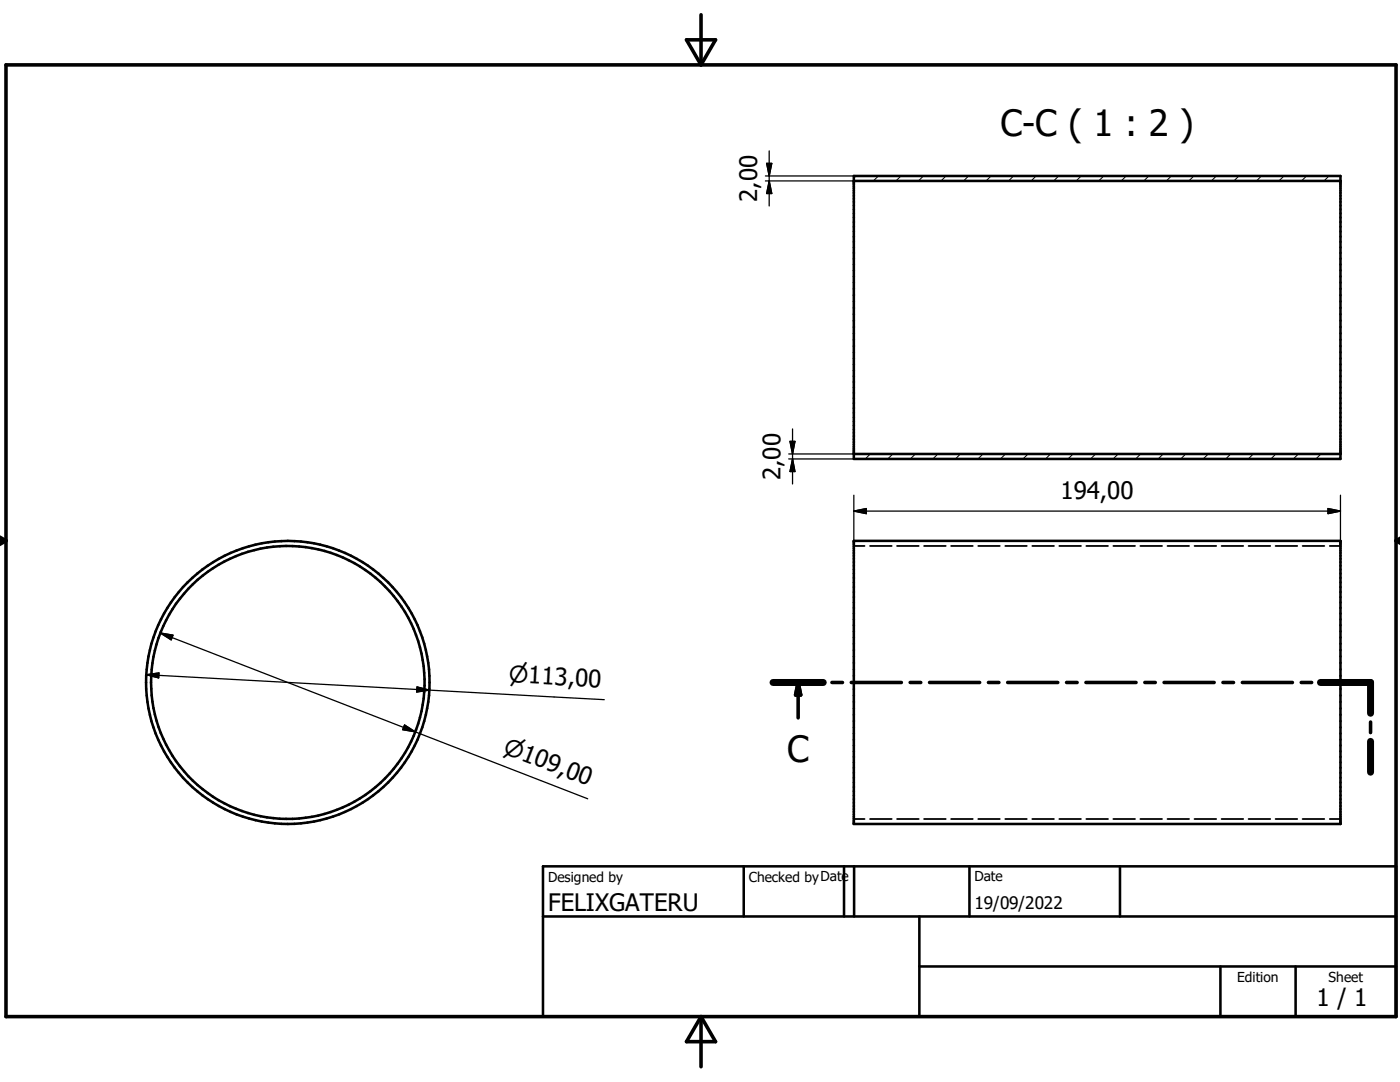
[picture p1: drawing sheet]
<svg xmlns="http://www.w3.org/2000/svg" width="279mm" height="216mm" viewBox="0 0 279 216" stroke-linecap="round" stroke-linejoin="round" font-family="sans-serif">
<g fill="none" stroke="#000" stroke-width=".2">
<path d="M170.8 35.1l-.4 .4M175.3 35.1l-1 1M179.8 35.1l-1 1M184.3 35.1l-1 1M188.8 35.1l-1 1M193.3 35.1l-1 1M197.8 35.1l-1 1M202.3 35.1l-1 1M206.8 35.1l-1 1M211.3 35.1l-1 1M215.8 35.1l-1 1M220.3 35.1l-1 1"/>
<path d="M224.8 35.1l-1 1M229.3 35.1l-1 1M233.8 35.1l-1 1M238.3 35.1l-1 1M242.7 35.1l-.9 1M247.2 35.1l-.9 1M251.8 35.1l-1 1M256.3 35.1l-1.1 1M260.8 35.1l-1.1 1M265.2 35.1l-1 1M173.7 90.6l-1 1M178.2 90.6l-1 1"/>
<path d="M182.7 90.6l-1 1M187.2 90.6l-1 1M191.7 90.6l-1 1M196.2 90.6l-1 1M200.7 90.6l-1 1M205.2 90.6l-1 1M209.7 90.6l-1 1M214.2 90.6l-1 1M218.7 90.6l-1.1 1M223.2 90.6l-1.1 1M227.6 90.6l-1 1M232.1 90.6l-1 1"/>
<path d="M236.6 90.6l-1 1M241.1 90.6l-1 1M245.6 90.6l-1 1M250.1 90.6l-1 1M254.6 90.6l-1 1M259.1 90.6l-1 1M263.6 90.6l-1 1M267.5 91.2l-.4 .4"/>
</g>
<g fill="none" stroke="#000" stroke-width=".51">
<path d="M170.4 35.1h97.1v56.5h-97.1zM170.4 36.1h97.1M170.4 90.6h97.1M170.4 107.9h97.1v56.5h-97.1zM108.4 172.9h170.2v30h-170.2zM148.4 172.9v10M168.4 172.9v10M170.5 172.9v10M193.5 172.9v10M223.5 172.9v10M108.4 182.9h170.2M183.5 192.8h95.1"/>
<path d="M183.5 182.9v20M243.6 192.8v10.1M258.6 192.8v10.1"/>
<circle cx="57.4" cy="136.2" r="27.3"/>
<circle cx="57.4" cy="136.2" r="28.3"/>
</g>
<g fill="none" stroke="#000" stroke-width=".36">
<path d="M170.4 108.9h2.1M173.6 108.9h4.4M179 108.9h4.4M184.4 108.9h4.3M189.8 108.9h4.3M195.2 108.9h4.3M200.6 108.9h4.3M206 108.9h4.3M211.4 108.9h4.3M216.8 108.9h4.3M222.2 108.9h4.3M227.6 108.9h4.3"/>
<path d="M233 108.9h4.3M238.4 108.9h4.3M243.8 108.9h4.3M249.2 108.9h4.3M254.6 108.9h4.3M260 108.9h4.3M265.4 108.9h2.1M170.4 163.4h2.1M173.6 163.4h4.4M179 163.4h4.4M184.4 163.4h4.3M189.8 163.4h4.3"/>
<path d="M195.2 163.4h4.3M200.6 163.4h4.3M206 163.4h4.3M211.4 163.4h4.3M216.8 163.4h4.3M222.2 163.4h4.3M227.6 163.4h4.3M233 163.4h4.3M238.4 163.4h4.3M243.8 163.4h4.3M249.2 163.4h4.3M254.6 163.4h4.3"/>
<path d="M260 163.4h4.3M265.4 163.4h2.1"/>
</g>
<g fill="none" stroke="#000" stroke-width=".71">
<path d="M1.2 12.9h277.4v190h-277.4zM137 7.9h5.8l-2.9 5zM139.9 2.9v10M-.1 107.9h1.3M-.1 107.2l1.3 .7M1.2 107.9l-1.2 .7M278.6 107.9h.8M278.6 107.9l.8 .5M279.4 107.4l-.8 .5M154.3 136.2h10M159.3 136.2v7M159.3 136.2l.5 2.5h-1z"/>
<path d="M166 136.2h2.1M169.9 136.2h10M181.6 136.2h2.2M185.5 136.2h10M197.3 136.2h2.1M201.1 136.2h10M212.9 136.2h2.1M216.7 136.2h10M228.5 136.2h2.1M232.3 136.2h10M244.1 136.2h2.1M247.9 136.2h10"/>
<path d="M259.7 136.2h2.1M263.5 136.2h10v6.1M273.5 144.1v2.1M273.5 147.9v6.2M139.9 202.9v10M139.9 202.9l2.9 5h-5.8z"/>
</g>
<path d="M154.3 136.2h10M263.5 136.2h10v6.1M273.5 147.9v6.2" fill="none" stroke="#000" stroke-width="1.4"/>
<path d="M159.3 136.2l.5 2.5h-1z" fill="#000" stroke="#000" stroke-width=".71"/>
<g fill="none" stroke="#000" stroke-width=".25">
<path d="M152.7 35.1h17.7M152.7 36.1h17.7M153 32.6h1l-.5 2.5zM153.5 30.1v11M153.5 36.1l.5 2.5h-1zM157.4 90.6h13M157.4 91.6h13M157.7 88.1h1l-.5 2.5zM158.2 85.6v11M158.2 91.6l.5 2.5h-1zM170.4 98.8v9.1M267.5 98.8v9.1"/>
<path d="M170.4 102h97.1M170.4 102l2.5-.5v1zM265 101.5l2.5 .5-2.5 .5zM29.2 134.6l56.5 3.1M29.2 134.6l2.5-.3v1zM32 126.3l50.9 19.7M32 126.3l2.5 .4-.3 1zM83.2 137.1l2.5 .6-2.5 .4zM85.7 137.7l34.9 1.9M80.7 144.7l2.2 1.3-2.5-.4zM82.9 146l34.4 13.4"/>
</g>
<path d="M153 32.6h1l-.5 2.5zM153.5 36.1l.5 2.5h-1zM157.7 88.1h1l-.5 2.5zM158.2 91.6l.5 2.5h-1zM170.4 102l2.5-.5v1zM265 101.5l2.5 .5-2.5 .5zM29.2 134.6l2.5-.3v1zM32 126.3l2.5 .4-.3 1zM83.2 137.1l2.5 .6-2.5 .4zM80.7 144.7l2.2 1.3-2.5-.4z" fill="#000" stroke="#000" stroke-width=".25"/>
<g font-size="7.2">
<text x="199.6" y="27.2">C-C ( 1 : 2 )</text>
<text x="157.1" y="152.1">C</text>
</g>
<g font-size="4.8">
<text x="151.1" y="40.3" transform="rotate(-90 151.1 40.3)">2,00</text>
<text x="155.7" y="95.8" transform="rotate(-90 155.7 95.8)">2,00</text>
<text x="211.6" y="99.6">194,00</text>
<text x="109.4" y="181.8">FELIXGATERU</text>
<text x="262.8" y="200.8">1 / 1</text>
</g>
<g font-size="4.6">
<text x="101.5" y="136.1" transform="rotate(3 101.5 136.1)">n113,00</text>
<text x="100.2" y="150.2" transform="rotate(21 100.2 150.2)">n109,00</text>
</g>
<text font-size="3.4" x="194.5" y="181.3">19/09/2022</text>
<g font-size="2.7">
<text x="109.4" y="175.9">Designed by</text>
<text x="149.4" y="175.9">Checked byDate</text>
<text x="194.5" y="175.9">Date</text>
<text x="246.9" y="196">Edition</text>
<text x="265.1" y="196">Sheet</text>
</g>
</svg>
